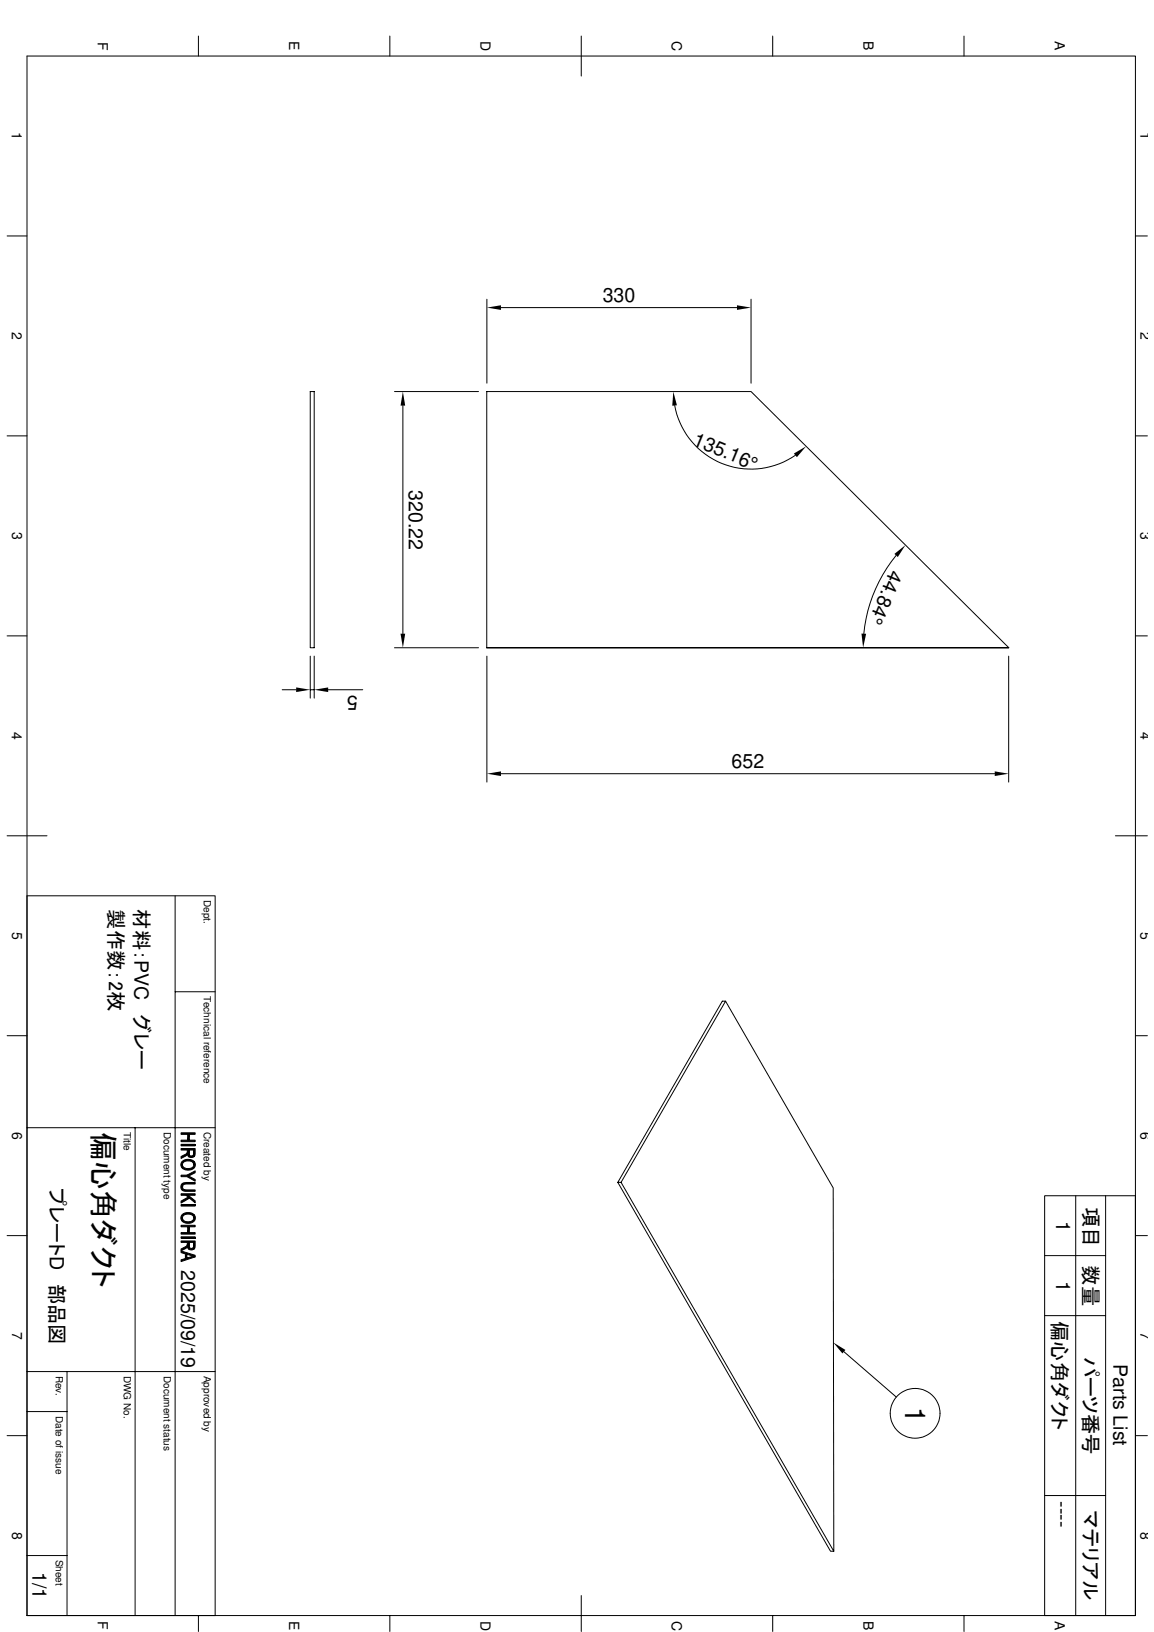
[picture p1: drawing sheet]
<svg xmlns="http://www.w3.org/2000/svg" width="210mm" height="297mm" viewBox="0 0 210 297" stroke-linecap="round" stroke-linejoin="round" font-family="sans-serif">
<g fill="none" stroke="#000" stroke-width=".18">
<path d="M4.9 10.2h201.6v283.8h-201.6zM36.1 6.6v3.6M70.9 6.6v3.6M105.7 6.6v7.2M140.5 6.6v3.6M175.3 6.6v3.6M1.3 42.9h3.6M88.6 54.5v15.2M91.1 56h42.9M136.6 54.5v15.2M206.5 42.9h2.2M1.3 79.3h3.6"/>
<path d="M56.4 71.3h.7v46.6h-.7zM71.8 71.3h15.2M73.3 73.8v41.5M122.7 73.8a14.1 14.1 0 0 0 22 9.1M206.5 79.3h2.2M1.3 115.7h3.6M56.4 119.4v7.7M57.1 119.4v7.7M71.8 117.9h15.2M88.5 117.9v-46.6h48.1l46.9 46.6h-95h95M88.6 119.4v22.9M163 101.1a26.6 26.6 0 0 0-5.9 14.2"/>
<path d="M183.5 119.4v22.9M206.5 115.7h2.2M51.3 125.5h2.6M56.4 125.5h.7M59.7 125.5h6.3M1.3 152.1h7.3M91.1 140.8h89.8M202.9 152.1h5.8M4.9 163h34.2v131M31.9 163v131M1.3 188.5h3.6M31.9 180.5h7.2"/>
<path d="M132 182.2l-19 33M206.5 188.5h2.2M4.9 205.3h34.2M24.6 205.3v88.7M32.9 207.5h1.2l.3-1v1h1.1v.3h-2.6zM32.9 206.2h2.6v.3h-1.1l-.3 1v-1h-1.2zM32.9 208.3h2.6v.3h-2.6zM32.9 210.5l1-.5 .2-.4v.5l-.1 .2-1.1 .5zM32.9 209h2.6l-.1 1.4-.1 .1-.1-1.2h-.8l-.1 1.2-.2-.4v-.8h-1.2zM32.9 213.9h1.1l1.5 .8v.3l-1.5-.8h-1.1zM32.9 218.6l1.3-.7 .3 .2-1.6 .9zM32.9 217.3h2.6v.3h-2.6z"/>
<path d="M32.9 219.2h2.6v.3h-2.6zM33.1 215.5l.1-.1v.6a.56 .56 0 0 0 .8 .6h1.5v.2h-1.5a.84 .84 0 0 1-1-.3 .84 .84 0 0 1 .1-1zM33.2 211.3l.7-.3 .7 .1 .7 .3-.1 .6a1.15 1.15 0 0 0-1.8-.4l-.2 .3v.7l-.3-.5v-.4zM33.2 212a1.16 1.16 0 0 0 2 .3l.1-.9 .2 .3v.6l-.4 .5-.5 .1h-.8l-.5-.2zM33.2 215.4l.7-.2h1.6v.3h-1.5a.58 .58 0 0 0-.8 .5zM33.8 217.6h.4l1.3 1v.3zM34 213.9l1.5-.8v.3l-1.2 .7zM34.4 209.3v.6a.42 .42 0 0 0 .4 .5 .42 .42 0 0 0 .4-.4l.1 .5-.4 .2-.5-.1zM112.4 215.2l38.7 67.1h.6l-.1-66.1-19.6-34h-.6l-19 33h.6l38.7 67.1M195.7 217.6v76.4M201.1 217.6v76.4M1.3 224.9h3.6"/>
<path d="M32.9 224.3h1.2l.3-1v1h1.1v.3h-2.6zM32.9 223h2.6v.3h-1.1l-.3 1v-1h-1.2zM32.9 225.1h2.6v.3h-2.6zM32.9 227.3l1-.5 .2-.4v.5l-.2 .3-1 .5zM32.9 225.9h2.6l-.1 1.3-.1 .2-.1-1.3h-.8v1.3l-.3-.4v-.9h-1.2zM32.9 227.7l2.6 .8v.3l-1.5-.5-.3 .8v-.9l-.8-.2zM32.9 229.3l.8-.2 .3-.8v.7l1.2-.4 .3 .2-2.6 .8zM33.1 221.1l.6-.4h1l.6 .3-.1 .7a1.15 1.15 0 0 0-1.8-.4l-.2 .3v.7l-.1-.1a.83 .83 0 0 1 0-1.1zM33.2 221.7l.1 .3 .2 .2 .9 .2a.77 .77 0 0 0 .8-.7l.1-.7 .2 .4v.6l-.4 .4-.7 .3-.6-.1-.5-.2zM34.4 226.1v.6a.42 .42 0 0 0 .4 .5 .42 .42 0 0 0 .4-.4l.1 .6-.4 .1-.5-.1zM190 228.5h11.1M190 239.5h11.1"/>
<path d="M206.5 224.9h2.2M4.9 256.9h7.3M4.9 249.6h34.2M12.2 249.6v44.4M153.5 246l9.5 8.3M1.3 261.3h3.6M190 272.2h11.1M206.5 261.3h2.2M4.9 283.1h7.3M36.1 294v2.9M70.9 294v2.9M105.7 290.4v6.5"/>
<path d="M140.5 294v2.9M175.3 294v2.9M190 294v-76.4h16.5v76.4"/>
<circle cx="166.5" cy="257.2" r="4.5"/>
</g>
<g fill="#000">
<path d="M88.6 56l2.5-.4v.8zM134 55.6l2.6 .4-2.6 .4zM73.3 71.3l.4 2.5h-.8zM122.5 71.3l.6 2.5-.8 .1zM144.4 82.5l2.2-1.3-1.7 2zM72.9 115.3h.8l-.4 2.6zM156.7 115.3l.8 .1-.5 2.5zM162.7 100.8l2-1.6-1.4 2.2zM53.9 125.1l2.5 .4-2.5 .5zM57.1 125.5l2.6-.4v.9zM88.6 140.8l2.5-.4v.8zM180.9 140.4l2.6 .4-2.6 .4z"/>
<path d="M151.6 244.3l2.2 1.4-.6 .6z"/>
<path d="M32.9 210.5l1-.5 .2-.4v.5l-.1 .2-1.1 .5z" fill-rule="evenodd"/>
<path d="M32.9 218.6l1.3-.7 .3 .2-1.6 .9z" fill-rule="evenodd"/>
<path d="M34.4 209.3v.6a.42 .42 0 0 0 .4 .5 .42 .42 0 0 0 .4-.4l.1 .5-.4 .2-.5-.1z" fill-rule="evenodd"/>
<path d="M33.2 211.3l.7-.3 .7 .1 .7 .3-.1 .6a1.15 1.15 0 0 0-1.8-.4l-.2 .3v.7l-.3-.5v-.4z" fill-rule="evenodd"/>
<path d="M32.9 207.5h1.2l.3-1v1h1.1v.3h-2.6z" fill-rule="evenodd"/>
<path d="M32.9 206.2h2.6v.3h-1.1l-.3 1v-1h-1.2z" fill-rule="evenodd"/>
<path d="M32.9 209h2.6l-.1 1.4-.1 .1-.1-1.2h-.8l-.1 1.2-.2-.4v-.8h-1.2z" fill-rule="evenodd"/>
<path d="M34 213.9l1.5-.8v.3l-1.2 .7z" fill-rule="evenodd"/>
<path d="M32.9 213.9h1.1l1.5 .8v.3l-1.5-.8h-1.1z" fill-rule="evenodd"/>
<path d="M33.1 215.5l.1-.1v.6a.56 .56 0 0 0 .8 .6h1.5v.2h-1.5a.84 .84 0 0 1-1-.3 .84 .84 0 0 1 .1-1z" fill-rule="evenodd"/>
<path d="M33.2 215.4l.7-.2h1.6v.3h-1.5a.58 .58 0 0 0-.8 .5z" fill-rule="evenodd"/>
<path d="M33.8 217.6h.4l1.3 1v.3z" fill-rule="evenodd"/>
<path d="M32.9 217.3h2.6v.3h-2.6z" fill-rule="evenodd"/>
<path d="M33.2 212a1.16 1.16 0 0 0 2 .3l.1-.9 .2 .3v.6l-.4 .5-.5 .1h-.8l-.5-.2z" fill-rule="evenodd"/>
<path d="M32.9 227.3l1-.5 .2-.4v.5l-.2 .3-1 .5z" fill-rule="evenodd"/>
<path d="M33.1 221.1l.6-.4h1l.6 .3-.1 .7a1.15 1.15 0 0 0-1.8-.4l-.2 .3v.7l-.1-.1a.83 .83 0 0 1 0-1.1z" fill-rule="evenodd"/>
<path d="M34.4 226.1v.6a.42 .42 0 0 0 .4 .5 .42 .42 0 0 0 .4-.4l.1 .6-.4 .1-.5-.1z" fill-rule="evenodd"/>
<path d="M32.9 224.3h1.2l.3-1v1h1.1v.3h-2.6z" fill-rule="evenodd"/>
<path d="M32.9 223h2.6v.3h-1.1l-.3 1v-1h-1.2z" fill-rule="evenodd"/>
<path d="M32.9 225.9h2.6l-.1 1.3-.1 .2-.1-1.3h-.8v1.3l-.3-.4v-.9h-1.2z" fill-rule="evenodd"/>
<path d="M32.9 227.7l2.6 .8v.3l-1.5-.5-.3 .8v-.9l-.8-.2z" fill-rule="evenodd"/>
<path d="M32.9 229.3l.8-.2 .3-.8v.7l1.2-.4 .3 .2-2.6 .8z" fill-rule="evenodd"/>
<path d="M33.2 221.7l.1 .3 .2 .2 .9 .2a.77 .77 0 0 0 .8-.7l.1-.7 .2 .4v.6l-.4 .4-.7 .3-.6-.1-.5-.2z" fill-rule="evenodd"/>
</g>
<path d="M32.9 208.4h2.6M32.9 219.4h2.6M32.9 225.2h2.6" fill="none" stroke="#000" stroke-width=".28"/>
<text font-size="5.3" x="16.9" y="206" transform="rotate(90 16.9 206)">偏心角ダクト</text>
<text font-size="5.1" x="164.6" y="256" transform="rotate(90 164.6 256)">1</text>
<g font-size="3.7">
<text x="19.8" y="163" transform="rotate(90 19.8 163)">製作数：2枚</text>
<text x="24.5" y="163" transform="rotate(90 24.5 163)">材料：PVC　グレー</text>
<text x="9" y="216.2" transform="rotate(90 9 216.2)">プレートD　部品図</text>
<text x="197.1" y="219.7" transform="rotate(90 197.1 219.7)">項目</text>
<text x="197.1" y="230.3" transform="rotate(90 197.1 230.3)">数量</text>
<text x="191.5" y="240.4" transform="rotate(90 191.5 240.4)">偏心角ダクト</text>
<text x="197.1" y="246.9" transform="rotate(90 197.1 246.9)">パーツ番号</text>
<text x="197.1" y="274.9" transform="rotate(90 197.1 274.9)">マテリアル</text>
</g>
<g font-size="3.6">
<text x="109.6" y="54.9">330</text>
<text x="125.9" y="81" transform="rotate(22 125.9 81)">135.16°</text>
<text x="74.3" y="89.2" transform="rotate(90 74.3 89.2)">320.22</text>
<text x="161.9" y="103.5" transform="rotate(112 161.9 103.5)">44.84°</text>
<text x="65.1" y="126.6" transform="rotate(-180 65.1 126.6)">5</text>
<text x="133.1" y="139.8">652</text>
<text x="192.1" y="222.2" transform="rotate(90 192.1 222.2)">1</text>
<text x="32.9" y="231.1" transform="rotate(90 32.9 231.1)">2025/09/19</text>
<text x="192.1" y="233.2" transform="rotate(90 192.1 233.2)">1</text>
<text x="202.6" y="248.3" transform="rotate(90 202.6 248.3)">Parts List</text>
<text x="192" y="273.2" transform="rotate(90 192 273.2)">----</text>
<text x="5.9" y="286.1" transform="rotate(90 5.9 286.1)">1/1</text>
</g>
<g font-size="2.5">
<text x="17.8" y="7.6" transform="rotate(90 17.8 7.6)">F</text>
<text x="52.6" y="7.5" transform="rotate(90 52.6 7.5)">E</text>
<text x="87.4" y="7.5" transform="rotate(90 87.4 7.5)">D</text>
<text x="122.2" y="7.5" transform="rotate(90 122.2 7.5)">C</text>
<text x="157" y="7.5" transform="rotate(90 157 7.5)">B</text>
<text x="191.9" y="7.5" transform="rotate(90 191.9 7.5)">A</text>
<text x="2.2" y="24" transform="rotate(90 2.2 24)">1</text>
<text x="207.4" y="24" transform="rotate(90 207.4 24)">1</text>
<text x="2.2" y="60.4" transform="rotate(90 2.2 60.4)">2</text>
<text x="207.4" y="60.4" transform="rotate(90 207.4 60.4)">2</text>
<text x="2.2" y="96.8" transform="rotate(90 2.2 96.8)">3</text>
<text x="207.5" y="96.8" transform="rotate(90 207.5 96.8)">3</text>
<text x="2.2" y="133.2" transform="rotate(90 2.2 133.2)">4</text>
<text x="207.4" y="133.2" transform="rotate(90 207.4 133.2)">4</text>
<text x="2.2" y="169.6" transform="rotate(90 2.2 169.6)">5</text>
<text x="207.5" y="169.6" transform="rotate(90 207.5 169.6)">5</text>
<text x="2.2" y="206" transform="rotate(90 2.2 206)">6</text>
<text x="207.5" y="206" transform="rotate(90 207.5 206)">6</text>
<text x="2.2" y="242.4" transform="rotate(90 2.2 242.4)">7</text>
<text x="207.5" y="242.4" transform="rotate(90 207.5 242.4)">7</text>
<text x="2.2" y="278.8" transform="rotate(90 2.2 278.8)">8</text>
<text x="207.5" y="278.8" transform="rotate(90 207.5 278.8)">8</text>
<text x="17.8" y="295.1" transform="rotate(90 17.8 295.1)">F</text>
<text x="52.6" y="295" transform="rotate(90 52.6 295)">E</text>
<text x="87.4" y="295" transform="rotate(90 87.4 295)">D</text>
<text x="122.2" y="295" transform="rotate(90 122.2 295)">C</text>
<text x="157" y="295" transform="rotate(90 157 295)">B</text>
<text x="191.9" y="295" transform="rotate(90 191.9 295)">A</text>
</g>
<g font-size="1.8">
<text x="37.1" y="163.8" transform="rotate(90 37.1 163.8)">Dept.</text>
<text x="37.1" y="181.2" transform="rotate(90 37.1 181.2)">Technical reference</text>
<text x="22.5" y="206" transform="rotate(90 22.5 206)">Title</text>
<text x="29.8" y="206" transform="rotate(90 29.8 206)">Document type</text>
<text x="37.1" y="206" transform="rotate(90 37.1 206)">Created by</text>
<text x="10.2" y="250.4" transform="rotate(90 10.2 250.4)">Rev.</text>
<text x="22.5" y="250.4" transform="rotate(90 22.5 250.4)">DWG No.</text>
<text x="29.8" y="250.4" transform="rotate(90 29.8 250.4)">Document status</text>
<text x="37.1" y="250.4" transform="rotate(90 37.1 250.4)">Approved by</text>
<text x="10.2" y="257.7" transform="rotate(90 10.2 257.7)">Date of issue</text>
<text x="10.2" y="283.9" transform="rotate(90 10.2 283.9)">Sheet</text>
</g>
</svg>
